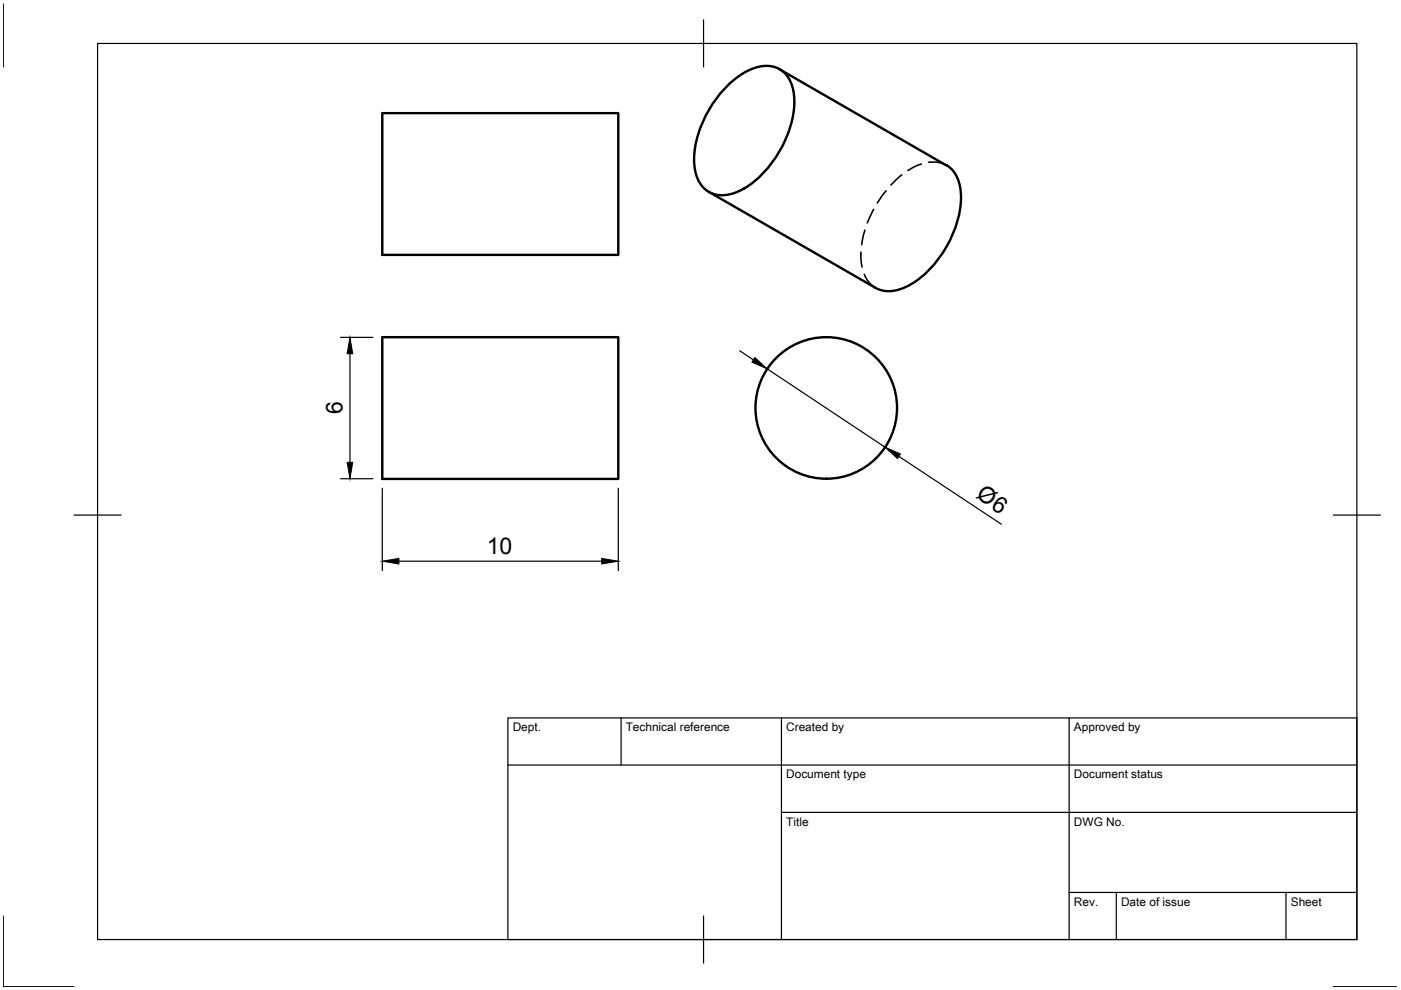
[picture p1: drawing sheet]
<svg xmlns="http://www.w3.org/2000/svg" width="297mm" height="210mm" viewBox="0 0 297 210" stroke-linecap="round" stroke-linejoin="round" font-family="sans-serif">
<g fill="none" stroke="#000" stroke-width=".51">
<path d="M154.5 18a11.5 11.5 0 0 1 9-4 6.2 6.2 0 0 1 4.8 6.2 22.7 22.7 0 0 1-6.1 16.1 13.6 13.6 0 0 1-9.1 5.1 5.7 5.7 0 0 1-5.7-4.9 20.2 20.2 0 0 1 4.1-15.1zM165.3 14.7l35.3 20.3M81.1 24h50v30h-50zM200.6 35a7.3 7.3 0 0 1 3.2 6.9 23.5 23.5 0 0 1-10.7 18.4 7.7 7.7 0 0 1-7.5 .7M150.3 40.7l35.3 20.3M81.1 71.5h50v30h-50z"/>
<circle cx="175.2" cy="86.5" r="15"/>
</g>
<path d="M191.2 37.1l-2.3 2.1M195.4 34.8l-.9 .2-2 1.1M196.9 34.4a6.1 6.1 0 0 1 3.7 .6M182.5 53.5l.3 3.1M183.2 58.2a5.5 5.5 0 0 0 2.4 2.8M183.4 48.8l-.7 3.1M185.2 44.4l-1.3 2.9M187.9 40.5l-1.9 2.5" fill="none" stroke="#000" stroke-width=".34"/>
<!-- layer: BORDER -->
<path d="M.7 .8v13.4M20.7 9.2h267v190h-267zM149.2 4.2v10M15.7 109.2h10M282.7 109.2h10M.7 194.2v15h15M149.2 194.2v10M282.7 209.2h13.4" fill="none" stroke="#000" stroke-width=".25"/>
<!-- layer: TITLEBLOCK -->
<path d="M107.7 152.2h180v47h-180zM131.7 152.2v10M165.7 152.2v47M226.7 152.2v47M107.7 162.2h180M165.7 172.2h122M226.7 189.2h61M236.7 189.2v10M272.7 189.2v10" fill="none" stroke="#000" stroke-width=".25"/>
<!-- layer: 0 -->
<path d="M72.2 71.5h6.9M74.2 75v23M156.8 74.4l3 1.9M162.7 78.2l24.9 16.6M190.6 96.8l21.7 14.4M72.2 101.5h6.9M81.1 103.5v17.5M84.6 119h43M131.1 103.5v17.5" fill="none" stroke="#000" stroke-width=".25"/>
<path d="M74.2 71.5l.6 3.5h-1.2zM160 75.8l2.7 2.4-3.3-1.4zM73.6 98h1.2l-.6 3.5zM187.6 94.8l3.3 1.5-.6 .9zM81.1 119l3.5-.6v1.2zM127.6 118.4l3.5 .6-3.5 .6z" fill="#000" stroke="#000" stroke-width=".21"/>
<g font-size="4.9">
<text x="72.6" y="87.9" transform="rotate(-90 72.6 87.9)">6</text>
<text x="206.7" y="105.5" transform="rotate(34 206.7 105.5)">Ø6</text>
<text x="103.2" y="117.4">10</text>
</g>
<g font-size="2.5">
<text x="108.7" y="155">Dept.</text>
<text x="132.7" y="155">Technical reference</text>
<text x="166.7" y="155">Created by</text>
<text x="227.7" y="155">Approved by</text>
<text x="166.7" y="165">Document type</text>
<text x="227.7" y="165">Document status</text>
<text x="166.7" y="175">Title</text>
<text x="227.7" y="175">DWG No.</text>
<text x="227.7" y="192">Rev.</text>
<text x="237.7" y="192">Date of issue</text>
<text x="273.7" y="192">Sheet</text>
</g>
</svg>
